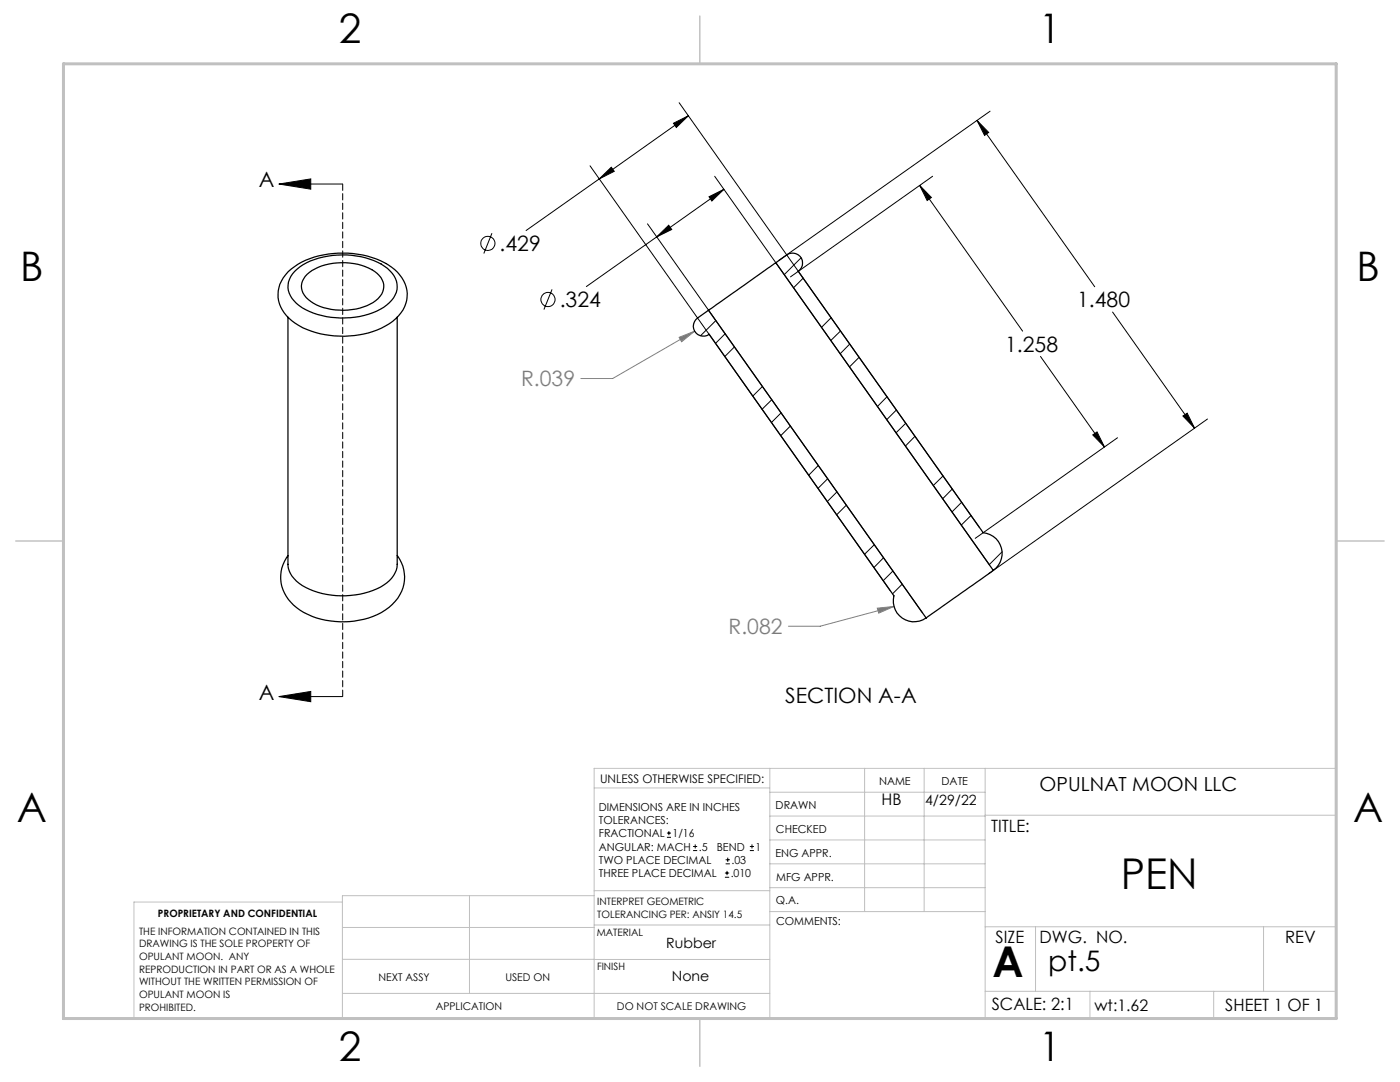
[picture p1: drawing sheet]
<svg xmlns="http://www.w3.org/2000/svg" width="279mm" height="216mm" viewBox="0 0 279 216" stroke-linecap="round" stroke-linejoin="round" font-family="sans-serif">
<g fill="none" stroke="#000" stroke-width=".2">
<path d="M55.7 36.7h12.7M55.7 36.7l6.3-1v2zM117.8 33.1l59.9 84.8M119.6 35.7l-14.6 10.3M119.6 35.7l2.4-2.3 .6 .8zM134.4 24.6l3-1.5-2.4 2.3zM135.5 20.5l60 84.8M137.4 23.1l-17.8 12.6M141.5 39.3l3-1.5-2.4 2.3zM142.6 35.2l54.9 77.6M144.5 37.8l-13.4 9.5M183.6 37l2.3 2.4-.9 .6z"/>
<path d="M183.6 37l20.5 29.1M186.1 35.2l-28.3 20M195 24l23.5 33.2M195 24l2.3 2.4-.8 .6zM197.6 22.2l-42.2 29.8M98.2 46.5l-1.6 4.1M110.2 57.7l-1.7 4.1M129.2 44.7l54.9 77.6M131.1 47.3l-14.1 9.9M131.1 47.3l2.4-2.4 .6 .9zM207.6 71.1l12.8 18.1M222 62.3l16.4 23.1"/>
<path d="M218.1 86.8l.8-.6 1.5 3zM223 87.3l-28.4 20.1M236.1 83l.8-.6 1.5 3zM241 83.6l-43.7 30.9M55.7 139h12.7M55.7 139l6.3-1v2zM133.1 167.1h.8M133.1 166.2h.8M133.5 165.8v.9M138.3 169.7h.8M138.3 168.9h.8M138.7 168.5v.8"/>
<path d="M144.7 175h.8M144.7 174.2h.8M144.8 172.4h.9M144.8 171.6h.9M145.1 173.8v.8M145.2 171.1v.9M149.6 169.7h.9M149.6 168.9h.9M150.1 168.5v.8"/>
<circle cx="97.4" cy="48.6" r="1.42"/>
<circle cx="109.4" cy="59.8" r="1.41"/>
</g>
<path d="M135.5 67.3l3.1-1.2-2.6 2.1zM138.6 66.1l-16.3 9.4h-6.4M175.1 121.4l3.3-.4-3 1.3zM178.4 121l-14.7 4h-6.4" fill="none" stroke="#808080" stroke-width=".2"/>
<path d="M68.4 36.7v102.3" fill="none" stroke="#000" stroke-width=".2" stroke-dasharray="1.3 .6"/>
<g fill="none" stroke="#c0c0c0" stroke-width=".2">
<path d="M118.6 157.2h35M153.6 153.3v49.9M153.6 158.1h43M172.5 153.3v28.6M184.4 153.3v28.6M196.6 153.3v49.9M68.3 180h-41.6v23.2h240v-49.9h-148.1v49.9M93.7 178.7v19.5M118.6 178.7h-50.3v24.5M118.6 177.7h35M153.6 162.8h43M153.6 177.1h43"/>
<path d="M153.6 167.6h43M153.6 172.4h43M196.6 162.7h70.1M68.3 198.2h85.3M68.3 191.4l85.3 .1M68.3 185.1h50.3M118.6 184.6h35M153.6 181.9h43M196.6 184.9h70.1M196.6 197.8h70.1M206.7 184.9v12.9M217.5 197.8v5.4"/>
<path d="M242.2 197.8v5.4M252.2 184.9v12.9"/>
</g>
<path d="M139.7 3.2v9.5M3.1 107.9h9.6M266.7 107.9h9.5M139.7 203.2v9.6" fill="none" stroke="#c0c0c0" stroke-width=".3"/>
<path d="M12.7 12.7h254v190.5h-254z" fill="none" stroke="#c0c0c0" stroke-width=".6"/>
<g fill="#000">
<path d="M55.7 36.7l6.3-1v2zM55.7 139l6.3-1v2z"/>
<path d="M236.1 83l.8-.6 1.5 3zM195 24l2.3 2.4-.8 .6zM183.6 37l2.3 2.4-.9 .6zM218.1 86.8l.8-.6 1.5 3zM131.1 47.3l2.4-2.4 .6 .9zM141.5 39.3l3-1.5-2.4 2.3zM119.6 35.7l2.4-2.3 .6 .8zM134.4 24.6l3-1.5-2.4 2.3z"/>
</g>
<path d="M135.5 67.3l.5 .9 2.6-2.1zM175.1 121.4l.3 .9 3-1.3z" fill="#808080"/>
<path d="M57.5 54.3a16.2 16.2 0 0 1 11.9-3.8 14.1 14.1 0 0 1 10.4 4.4 6.1 6.1 0 0 1-.8 8.7 16.5 16.5 0 0 1-12.2 3.4 14.6 14.6 0 0 1-9.6-4 6.1 6.1 0 0 1 .3-8.7zM58.8 54.2a14.1 14.1 0 0 1 10.4-3.3 13.7 13.7 0 0 1 8.6 3.1 4.1 4.1 0 0 1-.1 6.4 14.2 14.2 0 0 1-10.6 3 12 12 0 0 1-8.8-3.9 4.1 4.1 0 0 1 .5-5.3zM61.3 54.8a12.1 12.1 0 0 1 11.6-1.6 5.2 5.2 0 0 1 3.7 3.6 4.5 4.5 0 0 1-3.4 4.2 12.9 12.9 0 0 1-11.2-.9 3.3 3.3 0 0 1-.7-5.3zM154.8 52.4l2.2-1.5a2 2 0 0 1 2.8 .5 2 2 0 0 1-.5 2.8l36.9 52.1a4.1 4.1 0 0 1 3.6 3 4.1 4.1 0 0 1-1.6 4.5M154.8 52.4l-13.4 9.5M154.8 52.4l43.4 61.4M57.5 63.3v49.3a5.6 5.6 0 0 0 3.5 4.6 16.8 16.8 0 0 0 15.6-.5 5.2 5.2 0 0 0 2.7-4.1v-49.3M141.4 61.9l-2.2 1.6a2 2 0 0 0-.5 2.8 2 2 0 0 0 2.8 .4l36.9 52.2a4.1 4.1 0 0 0 1.7 4.4 4.1 4.1 0 0 0 4.7 0M141.4 61.9l43.4 61.4M57.5 110.9a7.3 7.3 0 0 0 1.7 10.3 16.3 16.3 0 0 0 18.4 0 7.2 7.2 0 0 0 1.7-10.3M198.2 113.8l-13.4 9.5" fill="none" stroke="#000" stroke-width=".25"/>
<g fill="none" stroke="#000" stroke-width=".2">
<path d="M159.9 51.4l-3.4 3.4M160.3 55.5l-1.9 1.9M142.9 64l-3.1 3M144.7 66.6l-1.9 1.9M146.6 69.2l-2 2M152.2 77.1l-2 1.9M154 79.8l-1.9 1.9M165.9 63.4l-2 1.9M167.7 66l-1.9 1.9M169.6 68.7l-1.9 1.9M171.5 71.3l-2 1.9M177 79.2l-1.9 1.9"/>
<path d="M155.9 82.4l-1.9 1.9M157.7 85l-1.9 1.9M163.3 92.9l-1.9 1.9M165.2 95.5l-1.9 1.9M167 98.1l-1.9 2M178.9 81.8l-1.9 1.9M180.8 84.5l-2 1.9M182.6 87.1l-1.9 1.9M188.2 95l-1.9 1.9M190 97.6l-1.9 1.9M168.9 100.8l-1.9 1.9M174.5 108.7l-2 1.9"/>
<path d="M176.3 111.3l-1.9 1.9M178.2 113.9l-1.9 2M180.1 116.6l-2 1.9M191.9 100.2l-1.9 1.9M193.8 102.9l-2 1.9M200 110.1l-2.6 2.6"/>
</g>
<g font-size="8.5">
<text x="223.7" y="177.4">PEN</text>
<text x="198.1" y="195">A</text>
</g>
<g font-size="8.1">
<text x="67.6" y="8.5">2</text>
<text x="207.3" y="8.5">1</text>
<text x="4" y="56.2">B</text>
<text x="270.7" y="56.2">B</text>
<text x="3.3" y="164.1">A</text>
<text x="270" y="164.1">A</text>
<text x="67.6" y="211.7">2</text>
<text x="207.3" y="211.7">1</text>
</g>
<text font-size="5.6" x="209.2" y="193.7">pt.5</text>
<g font-size="4.2">
<text x="51.6" y="37.4">A</text>
<text x="99.7" y="50.1">.429</text>
<text x="111.7" y="61.3">.324</text>
<text x="215" y="61.3">1.480</text>
<text x="200.6" y="70.2">1.258</text>
<text x="51.6" y="139.6">A</text>
<text x="156.7" y="140.3">SECTION A-A</text>
</g>
<g font-size="4.2" fill="#808080">
<text x="104" y="77.1">R.039</text>
<text x="145.4" y="126.5">R.082</text>
</g>
<text font-size="3.9" x="207.5" y="157.8">OPULNAT MOON LLC</text>
<g font-size="3.4">
<text x="197.8" y="166">TITLE:</text>
<text x="198.7" y="188.1">SIZE</text>
<text x="207.5" y="188.1">DWG. NO.</text>
<text x="256.5" y="188.2">REV</text>
<text x="197.9" y="201.5">SCALE: 2:1</text>
<text x="244.5" y="201.7">SHEET 1 OF 1</text>
</g>
<g font-size="3.2">
<text x="175.9" y="160.7">HB</text>
<text x="218.4" y="201.7">wt:1.62</text>
</g>
<g font-size="2.8">
<text x="184.6" y="160.7">4/29/22</text>
<text x="133" y="189.2">Rubber</text>
<text x="134.1" y="195.7">None</text>
</g>
<text font-size="2.4" x="119.8" y="156.2">UNLESS OTHERWISE SPECIFIED:</text>
<g font-size="2.2">
<text x="119.5" y="161.8">DIMENSIONS ARE IN INCHES</text>
<text x="154.8" y="161.4">DRAWN</text>
<text x="175.4" y="156.6">NAME</text>
<text x="187.9" y="156.7">DATE</text>
<text x="119.5" y="164.4">TOLERANCES:</text>
<text x="119.5" y="167.1">FRACTIONAL</text>
<text x="134.2" y="167.1">1/16</text>
<text x="154.9" y="166.3">CHECKED</text>
<text x="119.5" y="172.4">TWO PLACE DECIMAL</text>
<text x="119.5" y="169.7">ANGULAR: MACH</text>
<text x="139.5" y="169.7">.5</text>
<text x="143" y="169.7">BEND</text>
<text x="146" y="172.4">.03</text>
<text x="150.8" y="169.7">1</text>
<text x="154.8" y="170.9">ENG APPR.</text>
<text x="119.5" y="175">THREE PLACE DECIMAL</text>
<text x="145.8" y="175">.010</text>
<text x="154.9" y="175.7">MFG APPR.</text>
<text x="154.9" y="180.4">Q.A.</text>
<text x="154.9" y="184.6">COMMENTS:</text>
</g>
<g font-size="2.1">
<text x="75.5" y="195.7">NEXT ASSY</text>
<text x="100.9" y="195.7">USED ON</text>
<text x="86.9" y="201.5">APPLICATION</text>
<text x="123.1" y="201.6">DO NOT SCALE DRAWING</text>
</g>
<g font-size="2">
<text x="31.5" y="182.9">PROPRIETARY AND CONFIDENTIAL</text>
<text x="119.2" y="180.6">INTERPRET GEOMETRIC</text>
<text x="119.2" y="183.1">TOLERANCING PER: ANSIY 14.5</text>
<text x="27.8" y="186.5">THE INFORMATION CONTAINED IN THIS</text>
<text x="27.8" y="189">DRAWING IS THE SOLE PROPERTY OF</text>
<text x="27.8" y="191.6">OPULANT MOON. ANY</text>
<text x="119.1" y="186.7">MATERIAL</text>
<text x="27.8" y="194.1">REPRODUCTION IN PART OR AS A WHOLE</text>
<text x="27.8" y="196.6">WITHOUT THE WRITTEN PERMISSION OF</text>
<text x="119.1" y="193.5">FINISH</text>
<text x="27.8" y="199.1">OPULANT MOON IS</text>
<text x="27.8" y="201.7">PROHIBITED.</text>
</g>
</svg>
